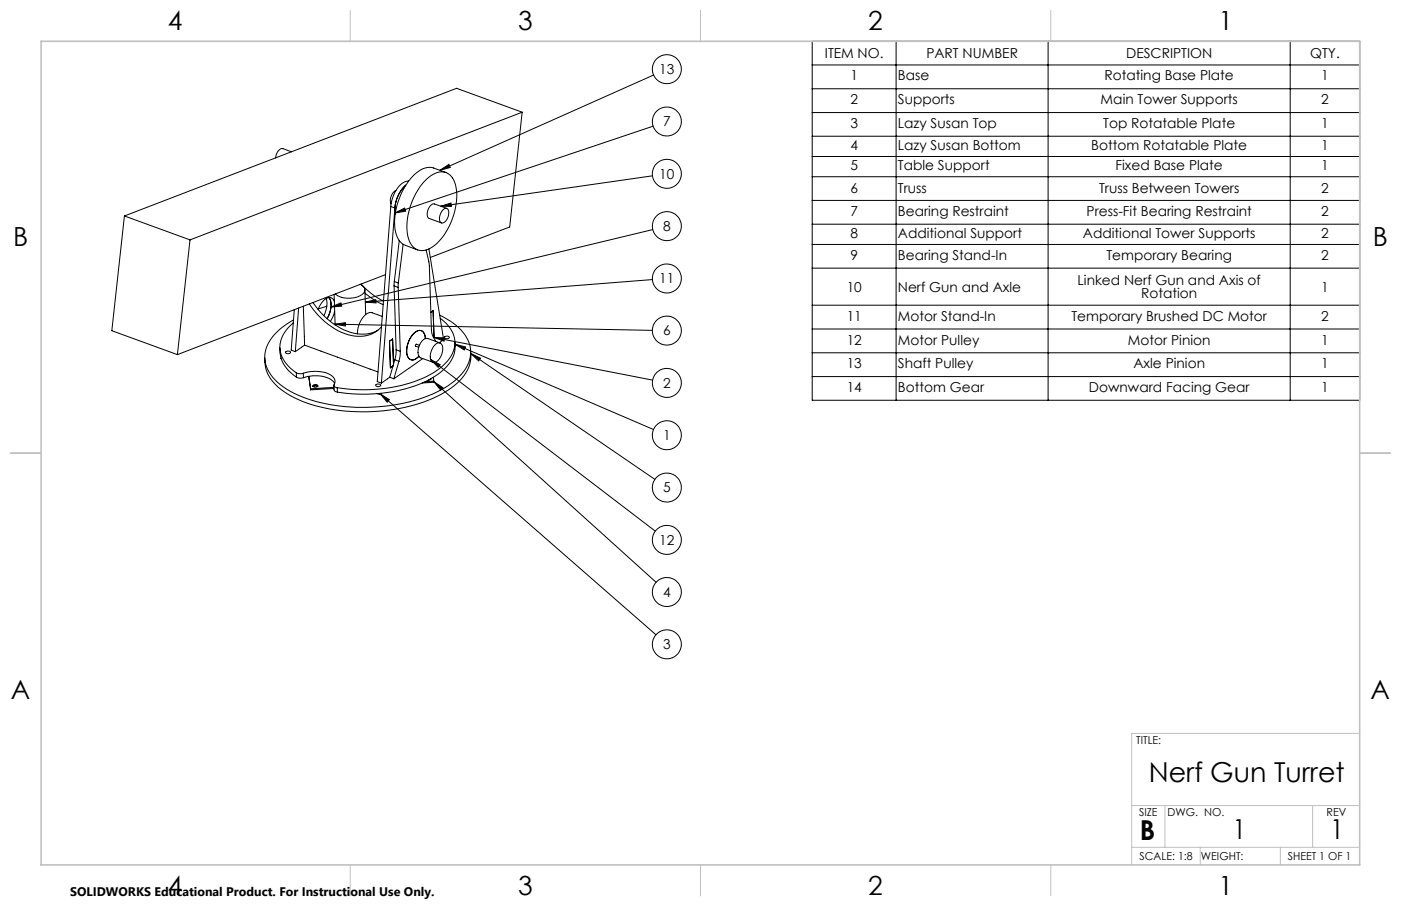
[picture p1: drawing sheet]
<svg xmlns="http://www.w3.org/2000/svg" width="432mm" height="279mm" viewBox="0 0 432 279" stroke-linecap="round" stroke-linejoin="round" font-family="sans-serif">
<g fill="none" stroke="#000" stroke-width=".31">
<path d="M250.3 12.7h168.8v110.7h-168.8zM276.2 12.7v110.7M323 12.7v110.7M397.7 12.7v110.7M160.9 34.6l-20.2-7.4-102.4 39.4M160.9 34.6l-102.3 39.4M160.9 34.6l-3.8 35.4-24.5 9.4M201.3 38.9l-79.6 26.8M201.4 23.1l-65.8 29.4M250.3 20h168.8M250.3 27.4h168.8M250.3 34.7h168.8"/>
<path d="M89.8 46.8l-2.6-1a2.72 2.72 0 0 0-2.3 2.9M122 58.7a3.6 3.6 0 0 0-1.5 4.2M125.9 55.8a5.2 5.2 0 0 0-4.2 3.5l-.8 2.2-.5 2.2M131 55.8a6.5 6.5 0 0 1 6.7-2.5 6.6 6.6 0 0 1 3.1 6 20.6 20.6 0 0 1-7.8 17 4.3 4.3 0 0 1-7-2.5 20.3 20.3 0 0 1 4.4-17.4zM135.6 52.5l2.8-1.8 .4 .9zM137.4 53.2l-3.7-1.4a5.9 5.9 0 0 0-5.9 2 21 21 0 0 0-5.8 17.9 5.1 5.1 0 0 0 3 4l3.7 1.4M201.1 54.2l-65.3 9.4M250.3 42h168.8M250.3 48.3h168.8M250.3 54.5h168.8M38.3 66.6l20.3 7.4M38.3 66.6l-3.8 35.4 20.2 7.4"/>
<path d="M58.6 74l-3.9 35.4M120.4 63.7l1.3 .4M120.4 63.7l-4.1 54 1.2 .4M121.7 64.1a10.8 10.8 0 0 1 3.4-7 10.6 10.6 0 0 0-3.3 9M121.7 64.1l-4.2 54M121.7 65.7l3-1.5 .3 .9zM123 74.3l-1.5 12.5M123 74.2v.1M123 74.3h.2M124.2 75.3l-1.4 12M131.3 77.1l1 4.7 .7 20.5 .5 1.5 .9 1.5M132.2 76.8l4.5 27.9-1.3 1"/>
<path d="M135.8 63.6l3.2-1 .1 1zM136.3 65a1.06 1.06 0 0 1 1.3-.7 1.06 1.06 0 0 1 .7 1.2 2.96 2.96 0 0 1-2.2 3.3 2.45 2.45 0 0 1 0-3.5zM137.7 64.3l-3.8-1.4a2.84 2.84 0 0 0-2.2 3.6l.4 .8 4 1.5M201.2 70.8l-99.2 23.9M250.3 61.8h168.8M250.3 69.1h168.8M250.3 75.4h168.8M90.4 99.6a8.8 8.8 0 0 0-3.1 11.2l1.6 2.2 2.4 2M90.7 95.5l-1 12.5 1.3 .4M92 95l-1 13.4M93.5 94.4l.4 12M95.4 93.7a20.6 20.6 0 0 0 14.9 10 8.8 8.8 0 0 0 7.3-2.9"/>
<path d="M96.4 93.3a20.6 20.6 0 0 0 14.9 9.7l2.8-.2 2.4-1M100.5 92a6.9 6.9 0 0 1-.7 5.3M100.7 94.4l-2.6 .9M101.4 91.8a6 6 0 0 1-.6 6.5 6.4 6.4 0 0 0 .6-6.5zM102 94.7l3.1-1.3 .2 1zM103 90.8l.3 9.4M103 92.9a1.7 1.7 0 0 0-2.9-.5l-1.1 1.2-1 1.8M103.2 100l97.8 1.9M103.2 96l-.4 1.3-1 1.8M103.2 100l3.3-.5v1zM103.3 99.9l-.3 .1M111 87.7a1.8 1.8 0 0 1 1.5 1.9 1.8 1.8 0 0 1-1.7 1.7 7.4 7.4 0 0 1-7.4-.6"/>
<path d="M111.3 87.6a22.2 22.2 0 0 0 6.9 5.3M112.5 89.4l.2 7.6M112.5 90.4l3.1 2.3 2.5 1.2M112.6 93.2l3.2-.8 .1 1zM117.7 92.6l.5 .1M117.8 97.6l-3.1-1.2a3.2 3.2 0 0 0-3.4 2.3l-1 2.4-.1 1.8M118.8 84.7l-64.1 24.7M121.5 88.2l1.2 .5M121.5 88.2l.6 19.7M121.5 86.8v1.4M121.5 86.8l1.3 .5M122.7 88.7l.7 19.6"/>
<path d="M122.8 87.3l-.1 1.4M132.8 96.3l.7-.5 .1 8.3M135.5 97.2a15.8 15.8 0 0 1 9.4 9.6 10.4 10.4 0 0 1-4 10 37.1 37.1 0 0 1-19.5 8.1 53.9 53.9 0 0 1-30.8-3.6 14.9 14.9 0 0 1-8.9-9.8 10.9 10.9 0 0 1 4.5-9.9l4.3-2.9M135.7 98.1a9.1 9.1 0 0 1 4.3 9.4 14.9 14.9 0 0 1-8.4 8.6 47.6 47.6 0 0 1-27.7 3.5M201.1 86.2l-88.5 7M250.3 82.7h168.8M250.3 94.1h168.8M86.3 107.2a9.9 9.9 0 0 0 5.1 9.1M86.6 110.6h.1M86.6 110.4v.2M88.2 108.4a.83 .83 0 0 1 1.3 .4 .91 .91 0 0 1-1.5-.2zM91.3 115l1 .3 1.2-.2"/>
<path d="M91.3 115l.1 1.3M91.4 116.3a2.58 2.58 0 0 0 2.1 .2M93.5 115.1a9.9 9.9 0 0 1 9.2 1.2 2.11 2.11 0 0 1 .2 2.6l.3 .4 .7 .3M93.5 115.1v1.4M93.5 116.5a9.8 9.8 0 0 1 9.2 1.1l.5 .7M93.9 106.4l-2.9 2M93.9 106.4l22.6 8.3M95.7 119.9l-.5-3.8 .5 4.1M95.7 119.9v.3M96.4 118.9a.89 .89 0 0 1 1.6 .2 .89 .89 0 0 1-1.6-.2zM96.6 119.1l-.1 .1a1.17 1.17 0 0 1 1.4-.1l-.6-.2zM102.9 118.9l.1 1.5 1 .5"/>
<path d="M102.9 119.5l-7.2 .4M102.9 119.8l-7.2 .4M103.9 119.6l.1 1.3M115.9 118.6a.88 .88 0 0 1 1.4 .3 .89 .89 0 0 1-1.5-.2zM120.1 116.3l1.3 .5M120.1 116.3l-2.6 1.8M121.3 112.4l-.3-7.8-.9 .6 .2 8.2 .8-.5M121.7 110.9l1.2 .5M121.7 110.9l-1.6 5.4M122.1 107.9l-.4 3M122.1 107.9l1.3 .4M122.9 111.4l-1.5 5.4"/>
<path d="M123.4 108.3l-.5 3.1M127.5 102.9a7.1 7.1 0 0 0-1.7 7.4 1.96 1.96 0 0 0 3.3-.4 2.05 2.05 0 0 1-3.2 .6 6.8 6.8 0 0 1 1.8-7.8 1.9 1.9 0 0 1 2.3-.6 1.9 1.9 0 0 1 1.1 2.1v.2a1.95 1.95 0 0 0-2.4-2.4zM129.3 106.5l-1-.3-.3 .3 .1 .3 .9 .3M130.3 110.6l-8.9 6.2M132.6 116.9h.1M132.8 110.9l69.2 52.9M132.8 110.9l2.9 1.6-.7 .8zM132.8 116.8l-.3 .4h-.5M133.6 116.3l.1 1.2M133.7 104.1l67.5 13.1M133.7 117.5l-2.7 .2M133.7 117.5v.4l-3.6 .2"/>
<path d="M133.7 104.1l3.4 .1-.3 1zM133.7 117.7l68.5 61.9M133.7 117.7l2.8 1.9-.7 .7zM134.1 106.4a1.29 1.29 0 0 1 1.5-.6 1.29 1.29 0 0 1 .9 1.4 4.7 4.7 0 0 1-2.6 4.6 1.59 1.59 0 0 1-1.3-2.2l.6-2zM135.6 105.8l-3.8-1.4a2.66 2.66 0 0 0-2.6 2.3 2.83 2.83 0 0 0 .4 3.6l3.9 1.4M137.1 103.8a.84 .84 0 0 1 1.4 .4 .94 .94 0 0 1-1.6-.2zM140.2 106.2l61.2 26.3M140.2 105.5a10 10 0 0 1-4.5 9.4 39.5 39.5 0 0 1-22.5 6.7l-4.7-.1-4.5-.6M140.2 106.2l3.3 .8-.4 .9zM145.1 108.3a11.3 11.3 0 0 1-5 10.6 42.7 42.7 0 0 1-23.5 7.9 49.5 49.5 0 0 1-27.1-4.8 13.5 13.5 0 0 1-7.8-10l-.1-1.6M145.1 109l56.8 38.8M145.1 109l3 1.5-.6 .8z"/>
<path d="M250.3 101.5h168.8M250.3 108.8h168.8M250.3 116.1h168.8M116.2 121.4l.7 .2M116.9 121.3v.3M117.2 121.5l85 74.3M117.2 121.5l2.8 1.8-.7 .7zM117.5 121.3l-.6 .3"/>
<circle cx="205.5" cy="21.3" r="4.5"/>
<circle cx="205.5" cy="37.5" r="4.5"/>
<circle cx="205.5" cy="53.6" r="4.5"/>
<circle cx="205.5" cy="69.7" r="4.5"/>
<circle cx="205.5" cy="85.9" r="4.5"/>
<circle cx="205.5" cy="118.1" r="4.5"/>
<circle cx="205.5" cy="102" r="4.5"/>
<circle cx="205.5" cy="134.2" r="4.5"/>
<circle cx="205.5" cy="150.4" r="4.5"/>
<circle cx="205.5" cy="166.5" r="4.5"/>
<circle cx="205.5" cy="198.7" r="4.5"/>
<circle cx="205.5" cy="182.6" r="4.5"/>
</g>
<g fill="none" stroke="#c0c0c0" stroke-width=".31">
<path d="M108 3.2v9.5M215.9 3.2v9.5M323.8 3.2v9.5M3.1 139.7h9.6M419.1 139.7h9.5M419.1 226.2h-70.3v40.5M348.8 248.4h70.3M359.1 248.4v12.9M404.6 248.4v12.9M108 266.7v9.6M215.9 266.7v9.6M323.8 266.7v9.6"/>
<path d="M348.8 261.3h70.3M369.9 261.3v5.4M394.6 261.3v5.4"/>
</g>
<path d="M12.7 12.7h406.4v254h-406.4z" fill="none" stroke="#c0c0c0" stroke-width=".5"/>
<path d="M117.2 121.5l2.8 1.8-.7 .7zM133.7 117.7l2.8 1.9-.7 .7zM132.8 110.9l2.9 1.6-.7 .8zM145.1 109l3 1.5-.6 .8zM140.2 106.2l3.3 .8-.4 .9zM133.7 104.1l3.4 .1-.3 1zM135.6 52.5l2.8-1.8 .4 .9zM121.7 65.7l3-1.5 .3 .9zM135.8 63.6l3.2-1 .1 1zM102 94.7l3.1-1.3 .2 1zM112.6 93.2l3.2-.8 .1 1zM103.2 100l3.3-.5v1z" fill="#000"/>
<g font-size="8.5">
<text x="354.1" y="241.1">Nerf Gun Turret</text>
<text x="351.3" y="259">B</text>
<text x="379.9" y="258.9">1</text>
<text x="410" y="258.9">1</text>
</g>
<g font-size="8.1">
<text x="51.7" y="9.3">4</text>
<text x="159.7" y="9.3">3</text>
<text x="267.6" y="9.3">2</text>
<text x="375.6" y="9.3">1</text>
<text x="4" y="76">B</text>
<text x="423.1" y="76">B</text>
<text x="3.3" y="215.7">A</text>
<text x="422.4" y="215.7">A</text>
<text x="51.7" y="276">4</text>
<text x="159.7" y="276">3</text>
<text x="267.6" y="276">2</text>
<text x="375.6" y="276">1</text>
</g>
<g font-size="4.2">
<text x="254.2" y="17.9">ITEM NO.</text>
<text x="285.5" y="17.9">PART NUMBER</text>
<text x="347.1" y="17.9">DESCRIPTION</text>
<text x="403.8" y="17.9">QTY.</text>
<text x="203.2" y="22.8">13</text>
<text x="262.1" y="24.8">1</text>
<text x="276.7" y="24.8">Base</text>
<text x="340.4" y="24.8">Rotating Base Plate</text>
<text x="407.2" y="24.8">1</text>
<text x="262.1" y="32.1">2</text>
<text x="276.7" y="32.1">Supports</text>
<text x="339.2" y="32.1">Main Tower Supports</text>
<text x="407.2" y="32.1">2</text>
<text x="204.4" y="39">7</text>
<text x="262.1" y="39.5">3</text>
<text x="276.7" y="39.5">Lazy Susan Top</text>
<text x="340" y="39.5">Top Rotatable Plate</text>
<text x="407.2" y="39.5">1</text>
<text x="262.1" y="46.3">4</text>
<text x="276.7" y="46.3">Lazy Susan Bottom</text>
<text x="336.3" y="46.3">Bottom Rotatable Plate</text>
<text x="407.2" y="46.3">1</text>
<text x="262.1" y="52.5">5</text>
<text x="276.7" y="52.5">Table Support</text>
<text x="343.8" y="52.5">Fixed Base Plate</text>
<text x="407.2" y="52.5">1</text>
<text x="203.2" y="55.1">10</text>
<text x="262.1" y="59.7">6</text>
<text x="276.7" y="59.7">Truss</text>
<text x="338.7" y="59.7">Truss Between Towers</text>
<text x="407.2" y="59.7">2</text>
<text x="204.4" y="71.3">8</text>
<text x="262.1" y="66.6">7</text>
<text x="276.7" y="66.6">Bearing Restraint</text>
<text x="334.9" y="66.6">Press-Fit Bearing Restraint</text>
<text x="407.2" y="66.6">2</text>
<text x="262.1" y="73.4">8</text>
<text x="276.7" y="73.4">Additional Support</text>
<text x="333.8" y="73.4">Additional Tower Supports</text>
<text x="407.2" y="73.4">2</text>
<text x="262.1" y="80.2">9</text>
<text x="276.7" y="80.2">Bearing Stand-In</text>
<text x="341" y="80.2">Temporary Bearing</text>
<text x="407.2" y="80.2">2</text>
<text x="203.2" y="87.4">11</text>
<text x="261" y="89.9">10</text>
<text x="276.7" y="89.9">Nerf Gun and Axle</text>
<text x="332.1" y="87.9">Linked Nerf Gun and Axis of</text>
<text x="407.2" y="89.9">1</text>
<text x="351.7" y="92">Rotation</text>
<text x="261" y="98.9">11</text>
<text x="276.7" y="98.9">Motor Stand-In</text>
<text x="330.2" y="98.9">Temporary Brushed DC Motor</text>
<text x="407.2" y="98.9">2</text>
<text x="204.4" y="103.5">6</text>
<text x="261" y="106.2">12</text>
<text x="276.7" y="106.2">Motor Pulley</text>
<text x="347.7" y="106.2">Motor Pinion</text>
<text x="407.2" y="106.2">1</text>
<text x="261" y="113.6">13</text>
<text x="276.7" y="113.6">Shaft Pulley</text>
<text x="349.3" y="113.6">Axle Pinion</text>
<text x="407.2" y="113.6">1</text>
<text x="204.4" y="119.6">2</text>
<text x="261" y="120.9">14</text>
<text x="276.7" y="120.9">Bottom Gear</text>
<text x="335.6" y="120.9">Downward Facing Gear</text>
<text x="407.2" y="120.9">1</text>
<text x="204.4" y="135.7">1</text>
<text x="204.4" y="151.9">5</text>
<text x="203.2" y="168">12</text>
<text x="204.4" y="184.1">4</text>
<text x="204.4" y="200.2">3</text>
</g>
<text font-size="3.8" x="21.6" y="276.3">SOLIDWORKS Educational Product. For Instructional Use Only.</text>
<g font-size="3.4">
<text x="350.2" y="229.5">TITLE:</text>
<text x="351.1" y="251.6">SIZE</text>
<text x="359.9" y="251.6">DWG. NO.</text>
<text x="408.9" y="251.7">REV</text>
<text x="351.2" y="265.2">SCALE: 1:8</text>
<text x="370.1" y="265.3">WEIGHT:</text>
<text x="396.9" y="265.2">SHEET 1 OF 1</text>
</g>
</svg>
